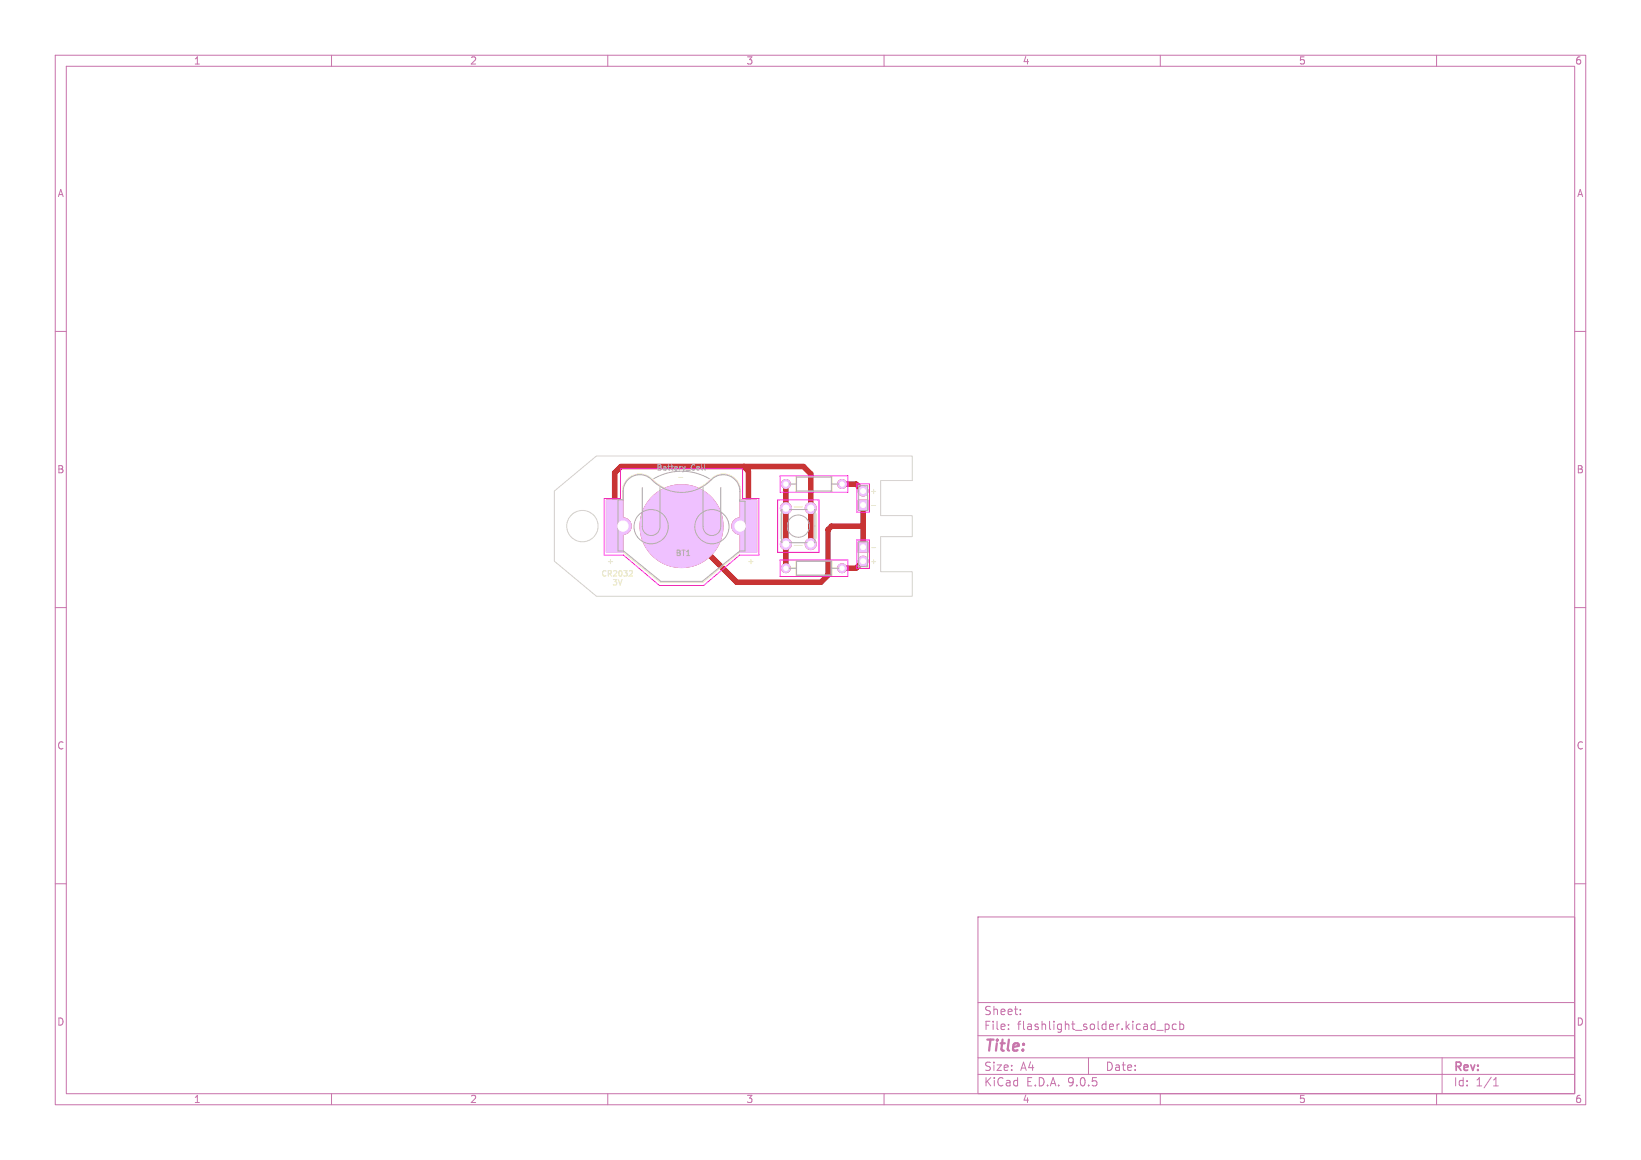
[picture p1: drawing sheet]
<svg xmlns="http://www.w3.org/2000/svg" width="297mm" height="210mm" viewBox="0 0 297 210" stroke-linecap="round" stroke-linejoin="round" font-family="sans-serif">
<g fill="none" stroke="#c872ab" stroke-width=".18">
<path d="M10 10h277v190h-277zM12 12h273v186h-273zM60 10v2M110 10v2M160 10v2M210 10v2M260 10v2M10 60h2M285 60h2M10 110h2M285 110h2M10 160h2"/>
<path d="M177 166h108v32h-108zM285 160h2M60 198v2M110 198v2M160 198v2M177 194.5h108M177 191.5h108M177 187.5h108M177 181.5h108M182.5 186.3v.1M182.5 185.5v.1M184.7 183.6v.1"/>
<path d="M184.7 182.8v.1M197 191.5v3M209.4 186.5h1.1M210 198v2M210.9 185.4v1.5M210.9 185.5l.4-.1 .3 .3v.4l-.1 .2h-.6M212.9 185.5l-.4-.1-.3 .3v.4l.1 .2h.6M213.5 185.5l.5-.1 .2 .3v.4l-.1 .2h-.6M213.5 184.9v1.5M260 198v2M261 191.5v6.5M270.3 196.6h.9"/>
<path d="M270.3 195.5l.4-.4v1.5"/>
</g>
<g fill="#c83434" stroke="#c83434" stroke-width=".18">
<path d="M109.7 90.5h3.1v9.5h-3.1z"/>
<path d="M133.9 90.5h3.1v9.5h-3.1z"/>
<path d="M155.3 90.5h1.8v1.8h-1.8z"/>
<path d="M155.3 98.2h1.8v1.8h-1.8z"/>
<circle cx="146.7" cy="92" r="1"/>
<circle cx="146.7" cy="98.5" r="1"/>
<circle cx="142.2" cy="92" r="1"/>
<circle cx="142.2" cy="98.5" r="1"/>
<circle cx="142.2" cy="87.6" r=".8"/>
<circle cx="152.4" cy="87.6" r=".8"/>
<circle cx="112.8" cy="95.2" r="1.5"/>
<circle cx="134" cy="95.2" r="1.5"/>
<circle cx="123.3" cy="95.2" r="7.5"/>
<circle cx="156.2" cy="88.9" r=".9"/>
<circle cx="156.2" cy="101.6" r=".9"/>
<circle cx="142.2" cy="102.9" r=".8"/>
<circle cx="152.4" cy="102.9" r=".8"/>
</g>
<path d="M111.2 95.3v-9.7l1.2-1.1h33l1.3 1.3v12.7M123.3 95.3v.1l10 10h15.3l1.3-1.3v-8.2l.6-.6h5.7M134.6 84.5l.9 .8v10M142.2 87.6v15.3M152.4 87.6h2.5l1.3 1.3M156.2 91.4v7.7M156.2 101.6l-1.3 1.3h-2.5" fill="none" stroke="#c83434" stroke-width="1"/>
<g fill="none" stroke="#d0d2cd" stroke-width=".18">
<path d="M100.3 88.9l7.6-6.3h57.2v4.4h-5.7v6.3h5.7v3.9h-5.7v6.3h5.7v4.5h-57.2l-7.6-6.4z"/>
<circle cx="105.4" cy="95.2" r="2.84"/>
</g>
<g fill="none" stroke="#f2eda1" stroke-width=".18">
<path d="M122.8 86.4h.8M128.7 86.8a7.5 7.5 0 0 1-11.1-.4 3.1 3.1 0 0 0-4.9 2.6v1.5M128.7 86.8a3.1 3.1 0 0 1 3.4-.7 3.1 3.1 0 0 1 1.9 2.9M134 88.9v1.6M141.2 93v4.5M143.3 87.6h.7M143.7 98.8h1.5M143.7 91.8h1.5M144 86.3h6.6v2.7h-6.6zM147.7 93v4.5M150.6 87.6h.8M155.3 89.6v.8"/>
<path d="M155.7 87.9h-.4v.3M156.8 87.9h.3v.3M157.1 89.6v.8M157.7 99.1h.8M157.7 91.5h.8M112.8 100l6.7 5.5h7.6l6.8-5.5M114 103.3l.4 .1 .1 .2-.6 .7h.6M143.3 102.9h.7M144 101.5h6.6v2.7h-6.6zM150.6 102.9h.8M155.3 100.1v.8M155.3 102.3v.3h.4"/>
<path d="M156.8 102.6h.3M157.1 100.1v.8"/>
</g>
<g fill="#efc1ff" stroke="#efc1ff" stroke-width=".18">
<path d="M109.7 90.5h3.1v9.5h-3.1z"/>
<path d="M133.9 90.5h3.1v9.5h-3.1z"/>
<path d="M155.3 90.5h1.8v1.8h-1.8z"/>
<path d="M155.3 98.2h1.8v1.8h-1.8z"/>
<circle cx="146.7" cy="92" r="1"/>
<circle cx="146.7" cy="98.5" r="1"/>
<circle cx="142.2" cy="92" r="1"/>
<circle cx="142.2" cy="98.5" r="1"/>
<circle cx="142.2" cy="87.6" r=".8"/>
<circle cx="152.4" cy="87.6" r=".8"/>
<circle cx="112.8" cy="95.2" r="1.5"/>
<circle cx="134" cy="95.2" r="1.5"/>
<circle cx="123.3" cy="95.2" r="7.5"/>
<circle cx="156.2" cy="88.9" r=".9"/>
<circle cx="156.2" cy="101.6" r=".9"/>
<circle cx="142.2" cy="102.9" r=".8"/>
<circle cx="152.4" cy="102.9" r=".8"/>
</g>
<path d="M112.3 84.8h22.1v5.5h3v10.2h-3.5l-6.5 5.5h-8.1l-6.5-5.5h-3.5v-10.2h3zM140.7 90.5h7.5v9.5h-7.5zM141.2 86.1h12.2v3h-12.2zM155.1 87.6h2.3v5.1h-2.3zM155.1 97.8h2.3v5.1h-2.3zM141.2 101.4h12.2v3h-12.2z" fill="none" stroke="#ff26e2" stroke-width=".18"/>
<g fill="none" stroke="#afafaf" stroke-width=".18">
<path d="M116.2 88.3v7.1a1.6 1.6 0 0 0 1.7 1.6 1.6 1.6 0 0 0 1.6-1.6l-.1-7.1M118.3 86.7a10 10 0 0 1 10.1 0M127 84.1v.9l.2 .1M127.2 88.3v7.1a1.6 1.6 0 0 0 1.7 1.6 1.6 1.6 0 0 0 1.6-1.6v-7.1M127.5 84.1v.9l.2 .1M128.7 86.9a3 3 0 0 1 3.3-.7 3 3 0 0 1 1.9 2.8v1.8h.9v9h-.9l-6.8 5.5h-7.5l-6.8-5.5h-1v-9.3h1v-1.5a3.1 3.1 0 0 1 2.2-2.9 3.1 3.1 0 0 1 3.4 1.2 7.5 7.5 0 0 0 10.3-.4M141.5 92.3h6v6h-6zM142.2 87.6h2M144.2 86.4h6.3v2.5h-6.3zM150.5 87.6h1.9M155.4 87.9h1.6v4.5h-1.6zM155.4 98.1h1.6v4.5h-1.6z"/>
<path d="M142.2 102.9h2M144.2 101.6h6.3v2.5h-6.3zM150.5 102.9h1.9"/>
<circle cx="117.8" cy="95.3" r="3.1"/>
<circle cx="128.8" cy="95.3" r="3.1"/>
<circle cx="144.5" cy="95.3" r="2.02"/>
</g>
<g fill="#fff" stroke="#fff" stroke-width=".18">
<circle cx="146.7" cy="92" r=".55"/>
<circle cx="146.7" cy="98.5" r=".55"/>
<circle cx="142.2" cy="92" r=".55"/>
<circle cx="142.2" cy="98.5" r=".55"/>
<circle cx="142.2" cy="87.6" r=".4"/>
<circle cx="152.4" cy="87.6" r=".4"/>
<circle cx="112.7" cy="95.2" r=".92"/>
<circle cx="133.9" cy="95.2" r=".93"/>
<circle cx="156.2" cy="91.4" r=".45"/>
<circle cx="156.2" cy="88.9" r=".45"/>
<circle cx="156.2" cy="99.1" r=".45"/>
<circle cx="156.2" cy="101.6" r=".45"/>
<circle cx="142.2" cy="102.9" r=".4"/>
<circle cx="152.4" cy="102.9" r=".4"/>
</g>
<text font-size="2.8" fill="#c872ab" x="178" y="190.9">Title:</text>
<g font-size="2.1" fill="#c872ab">
<text x="178" y="184">Sheet:</text>
<text x="178" y="186.7">File:</text>
<text x="184.1" y="186.7">flashlight_solder.kicad_pcb</text>
<text x="178" y="196.9">KiCad</text>
<text x="178" y="194.1">Size:</text>
<text x="184.7" y="194.1">A4</text>
<text x="185.7" y="196.9">E.D.A.</text>
<text x="193.3" y="196.9">9.0.5</text>
<text x="200" y="194.1">Date:</text>
<text x="263" y="194.3">Rev:</text>
<text x="263" y="196.9">Id:</text>
<text x="267.1" y="196.9">1/1</text>
</g>
<g font-size="1.8" fill="#c872ab">
<text x="35" y="11.9">1</text>
<text x="85" y="11.9">2</text>
<text x="135" y="11.9">3</text>
<text x="185" y="11.9">4</text>
<text x="235" y="11.9">5</text>
<text x="285" y="11.9">6</text>
<text x="10.3" y="35.9">A</text>
<text x="285.4" y="35.9">A</text>
<text x="10.3" y="85.9">B</text>
<text x="285.3" y="85.9">B</text>
<text x="10.3" y="135.9">C</text>
<text x="285.3" y="135.9">C</text>
<text x="10.3" y="185.9">D</text>
<text x="285.3" y="185.9">D</text>
<text x="35" y="199.9">1</text>
<text x="85" y="199.9">2</text>
<text x="135" y="199.9">3</text>
<text x="185" y="199.9">4</text>
<text x="235" y="199.9">5</text>
<text x="285" y="199.9">6</text>
</g>
<g font-size="1.4" fill="#afafaf">
<text x="118.7" y="85.4">Battery_Cell</text>
<text x="122.2" y="100.9">BT1</text>
</g>
<g font-size="1.4" fill="#f2eda1">
<text x="157.4" y="89.6">+</text>
<text x="108.7" y="104.4">CR2032</text>
<text x="109.8" y="102.3">+</text>
<text x="110.7" y="106">3V</text>
<text x="135.2" y="102.3">+</text>
<text x="157.4" y="102.3">+</text>
</g>
</svg>
